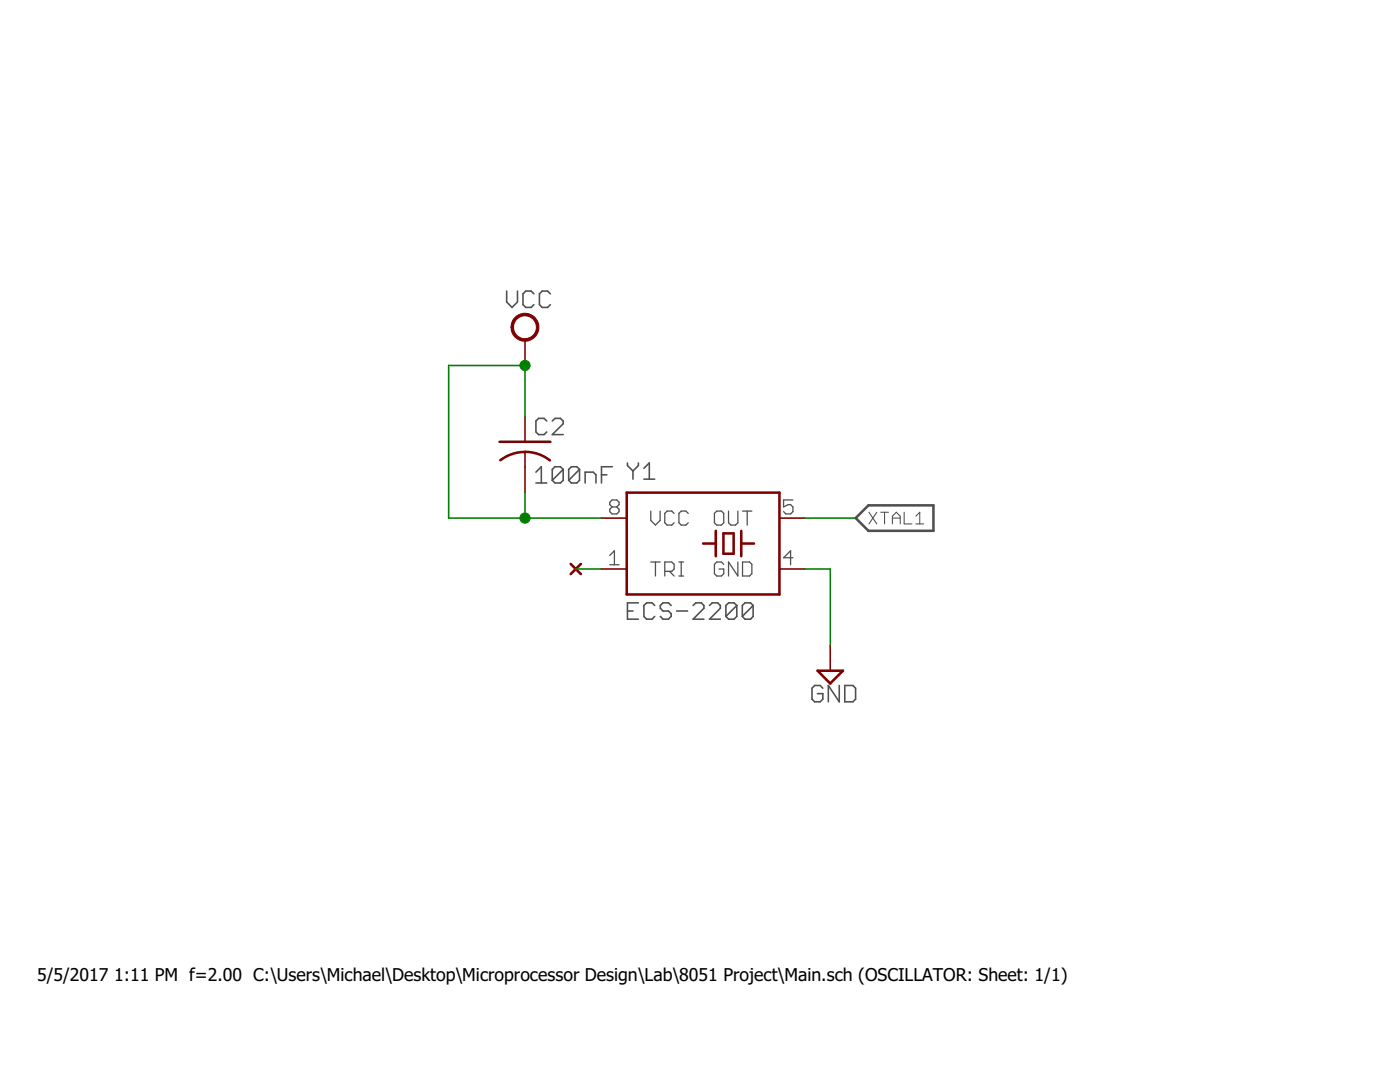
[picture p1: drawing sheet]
<svg xmlns="http://www.w3.org/2000/svg" width="279mm" height="216mm" viewBox="0 0 279 216" stroke-linecap="round" stroke-linejoin="round" font-family="sans-serif">
<g fill="none" stroke="#505050" stroke-width=".32">
<path d="M101.1 58.1v2.2l1.1 1 1.1-1v-2.2M106.6 58.6l-.6-.5h-1.1l-.5 .5v2.2l.5 .5h1.1l.6-.5M109.8 58.6l-.5-.5h-1.1l-.5 .5v2.2l.5 .5h1.1l.5-.5M107 94.2l1-1.1v3.3M107 96.4h2.1M109.1 84l-.5-.5h-1.1l-.5 .5v2.2l.5 .5h1.1l.5-.5M110.2 84l.6-.5h1l.6 .5v.6l-2.2 2.1h2.2M112.4 93.7v2.1l-.6 .6h-1l-.6-.6M112.4 93.7l-.6-.6h-1l-.6 .6v2.1M112.4 93.7l-2.2 2.1M115.7 93.7v2.1l-.6 .6h-1.1l-.5-.6M115.7 93.7l-.6-.6h-1.1l-.5 .6v2.1"/>
<path d="M115.7 93.7l-2.2 2.1M116.8 96.4v-2.2h1.6l.5 .5v1.7M120 94.7h1.1M122.2 93.1h-2.2v3.3M125.2 92.4v.5l1.1 1.1M126.3 94v1.6M127.4 92.4v.5l-1.1 1.1M128.5 93.5l1.1-1.1v3.2M128.5 95.6h2.2M125.2 121.9h1.1M127.4 120.3h-2.2v3.2h2.2M130.7 120.8l-.6-.5h-1l-.6 .5v2.2l.6 .5h1l.6-.5"/>
<path d="M133.9 120.8l-.5-.5h-1.1l-.5 .5v.6l.5 .5h1.1l.5 .5v.6l-.5 .5h-1.1l-.5-.5M135 121.9h2.2M138.3 120.8l.6-.5h1.1l.5 .5v.6l-2.2 2.1h2.2M141.6 120.8l.5-.5h1.1l.6 .5v.6l-2.2 2.1h2.2M147 120.8l-.5-.5h-1.1l-.5 .5v2.2M147 120.8v2.2l-.5 .5h-1.1l-.5-.5M147 120.8l-2.1 2.2M150.3 120.8l-.5-.5h-1.1l-.6 .5v2.2M150.3 120.8v2.2l-.5 .5h-1.1l-.6-.5M150.3 120.8l-2.2 2.2M164.2 137.3l-.5-.5h-1.1l-.5 .5v2.2l.5 .5h1.1l.5-.5v-1.1h-1.1M167.5 136.8v3.2l-2.2-3.2v3.2"/>
<path d="M168.6 136.8h1.6l.6 .5v2.2l-.6 .5h-1.6z"/>
</g>
<g fill="none" stroke="#505050" stroke-width=".25">
<path d="M158.2 99.8h-1.8v1.4l.9-.5h.5l.4 .5v.9l-.4 .5h-1l-.4-.5M121.7 110.8l.9-.9v2.8M121.7 112.7h1.8M122.2 101.2l-.5-.5v-.5l.5-.4h.9l.4 .4v.5l-.4 .5M122.2 101.2l-.5 .4v.5l.5 .5h.9l.4-.5v-.5l-.4-.4M122.2 101.2h.9M129.9 102v1.8l.9 1 .9-1v-1.8M129.9 112.1h1.8M130.8 112.1v2.8M132.7 114h1.4l.4-.5v-.9l-.4-.5h-1.4v2.8M133.6 114l.9 .9M134.5 102.4l-.4-.4h-1l-.4 .4v1.9l.4 .5h1l.4-.5"/>
<path d="M135.5 112.1h.9M135.5 114.9h.9M136 112.1v2.8M137.4 102.4l-.5-.4h-.9l-.5 .4v1.9l.5 .5h.9l.5-.5M143 102h1l.4 .4v1.9l-.4 .5h-1l-.4-.5v-1.9zM144.4 112.6l-.4-.5h-1l-.4 .5v1.9l.4 .4h1l.4-.4v-1h-.9M145.4 102v2.3l.5 .5h.9l.5-.5v-2.3M147.3 112.1v2.8l-1.9-2.8v2.8M148.2 102h1.9M148.2 112.1h1.4l.5 .5v1.9l-.5 .4h-1.4zM149.1 102v2.8M158.2 111.3h-1.8l1.4-1.4v2.8"/>
</g>
<path d="M170.8 103.4l2.5-2.6h13v5.1h-13z" fill="none" stroke="#505050" stroke-width=".51"/>
<path d="M173.4 102.2l1.6 2.3M175 102.2l-1.6 2.3M175.8 102.2h1.5M176.5 102.2v2.3M178.1 104.5v-1.5l.8-.8 .8 .8v1.5M178.1 103.4h1.6M180.4 102.2v2.3h1.6M182.8 104.5h1.5M182.8 103l.8-.8v2.3" fill="none" stroke="#505050" stroke-width=".21"/>
<path d="M99.7 88.2h10.1M104.8 90.1l.7 .1a8 8 0 0 1 4.2 1.7M104.8 90.2a7.9 7.9 0 0 0-5 1.6M125.1 98.3h30.5v20.3h-30.5zM113.9 112.5l2 2.1M115.9 112.5l-2 2.1M140.3 108.5h2.6M142.9 105.9v5.1M144.4 106.4h2v4.1h-2zM147.9 108.5h2.6M147.9 105.9v5.1M163.2 133.8h5l-2.5 2.6z" fill="none" stroke="#800000" stroke-width=".51"/>
<path d="M104.8 67.8v5.1M104.8 83.1v5.1M104.8 90.2v8.1M120 103.4h5.1M120 113.5h5.1M155.6 103.4h5M155.6 113.5h5M165.7 128.8v5" fill="none" stroke="#800000" stroke-width=".32"/>
<path d="M102.7 63.5a2.79 2.79 0 0 1 4.4 .3 2.79 2.79 0 0 1-1.5 4.2 2.79 2.79 0 0 1-3.6-2.7h.5a2.29 2.29 0 0 1 3.4-1.9 2.29 2.29 0 0 1 .2 3.9 2.29 2.29 0 0 1-3.6-1.6v-.4h-.5a2.8 2.8 0 0 1 .7-1.8z" fill-rule="evenodd" fill="#800000" stroke="#800000" stroke-width=".2"/>
<path d="M104.8 83.1v-10.2h-15.3v30.5h30.5M104.8 98.3v5.1M114.9 113.5h5.1M160.6 113.5h5.1v15.3M160.6 103.4h10.2" fill="none" stroke="#008000" stroke-width=".32"/>
<g fill="#008000" stroke="#008000" stroke-width=".2">
<circle cx="104.8" cy="103.4" r="1.02"/>
<circle cx="104.8" cy="72.9" r="1.02"/>
</g>
<g font-size="3.5">
<text x="7.4" y="195.8">5/5/2017</text>
<text x="22.8" y="195.8">1:11 PM f=2.00 C:\Users\Michael\Desktop\Microprocessor Design\Lab\8051 Project\Main.sch (OSCILLATOR: Sheet: 1/1)</text>
</g>
</svg>
